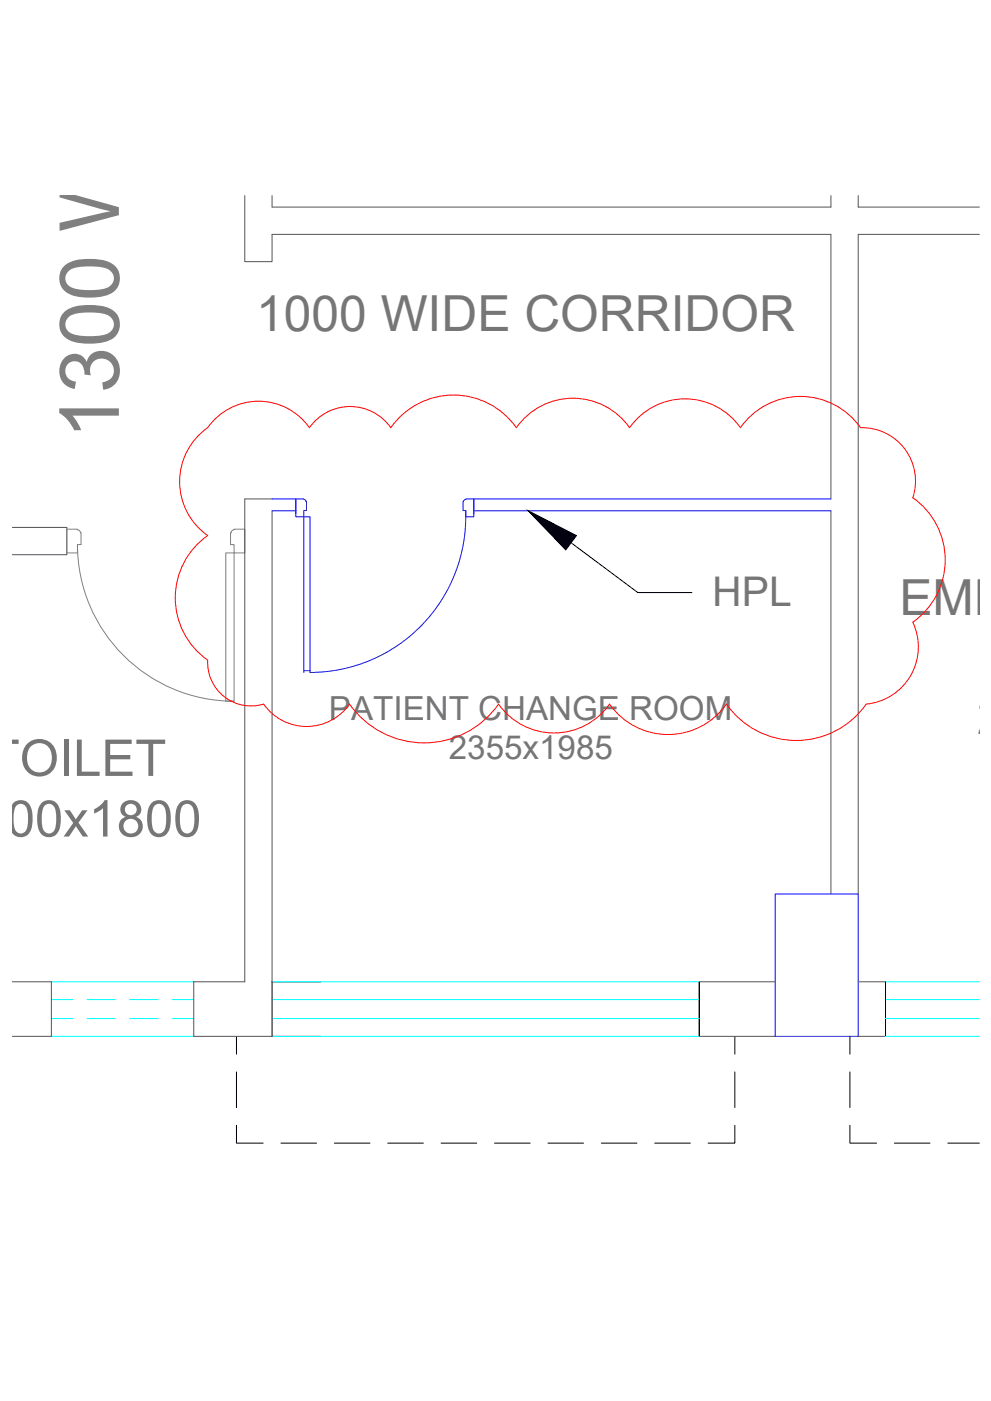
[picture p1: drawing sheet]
<svg xmlns="http://www.w3.org/2000/svg" width="420mm" height="594mm" viewBox="0 0 420 594" stroke-linecap="round" stroke-linejoin="round" font-family="sans-serif">
<!-- layer: col -->
<path d="M328.6 379.1h35.3v60.4h-35.3z" fill="none" stroke="#00f" stroke-width=".42"/>
<!-- layer: Window -->
<g fill="none" stroke="#0ff" stroke-width=".42">
<path d="M21.8 416.3h60.3M115.3 416.3h181.2M375.4 416.3h39.8M21.8 431.9h9M21.8 439.5h60.3M21.8 423.9h9M36.9 431.9h12M36.9 423.9h12M55 431.9h12.1M55 423.9h12.1M73.1 431.9h9M73.1 423.9h9"/>
<path d="M115.3 431.9h181.2M115.3 439.5h181.2M115.3 423.9h181.2M375.4 431.9h39.8M375.4 439.5h39.8M375.4 423.9h39.8"/>
</g>
<!-- layer: walls -->
<path d="M103.8 82.9v28.1h11.5v-11.6h237v112.2M115.3 82.9v4.9h237v-4.9M363.9 82.9v4.9h51.3M415.2 99.4h-51.3v279.7M115.3 211.6h-11.5v204.7h-21.7v23.2h53.9M115.3 216.6v199.7h20.7M352.3 216.6v162.5M5.2 223.6h23.1v11.6h-23.1M5.2 416.3h16.6v23.2h-16.6M328.6 416.3h-32.1v23.2h32.1M363.9 416.3h11.5v23.2h-11.5" fill="none" stroke="#545454" stroke-width=".42"/>
<!-- layer: Lines -->
<g fill="none" stroke="#000" stroke-width=".42">
<path d="M100.3 439.5v7.5M311.5 439.5v7.5M360.3 439.5v7.5M100.3 454.5v15.1M311.5 454.5v15.1M360.3 454.5v15.1M100.3 477.2v7.5h11.3M311.5 477.2v7.5h-11.3M360.3 477.2v7.5h11.4M119.1 484.7h15.1M141.8 484.7h15M164.4 484.7h15.1"/>
<path d="M187 484.7h15.1M209.7 484.7h15.1M232.3 484.7h15.1M255 484.7h15M277.6 484.7h15.1M379.2 484.7h15.1M401.8 484.7h13.4"/>
</g>
<!-- layer: DOOR -->
<path d="M28.3 224.4h4.5l1.6 1.5v5h-1.6v3.6h-4.5zM32.8 230.9a66.4 66.4 0 0 0 66.4 66.4M95.7 234.5h3.5v62.8h-3.5zM98.5 224.9l.7-.5h4.6v10.1h-4.6v-3.6h-1.5v-5z" fill="none" stroke="#808080" stroke-width=".42"/>
<!-- layer: wall -->
<path d="M115.3 416.3v23.2M296.5 416.3v23.2M375.4 416.3v23.2" fill="none" stroke="#000" stroke-width=".42"/>
<!-- layer: walls -->
<path d="M115.3 211.6h10.1v6.3M115.3 216.6h10.1M200.9 216.6h151.4M352.3 211.6h-151.4v6.3" fill="none" stroke="#00f" stroke-width=".42"/>
<!-- layer: toi-fix -->
<path d="M224 216.6l20.4 10.5-4.5 6.1z" fill="#000" stroke="#000" stroke-width=".42"/>
<path d="M242.1 230.1l28.3 21.2h22.9" fill="none" stroke="#000" stroke-width=".42"/>
<!-- layer: DOOR -->
<path d="M125.4 211.6h3.4l1.1 1.1v3.8h-1.1v2.6h-3.4zM196.8 212l.7-.4h3.4v7.5h-3.4v-2.6h-1.2v-3.8zM197.4 216.5a66 66 0 0 1-66 68.6v-66h-2.6v66M128.8 284.4h2.6" fill="none" stroke="#00f" stroke-width=".42"/>
<!-- layer: O2 -->
<path d="M111.8 298.6a18.4 18.4 0 0 1-23.7-18.7 32.2 32.2 0 0 1 0-52.8 27.9 27.9 0 0 1 0-45.7 26.3 26.3 0 0 1 43.1 0 21.1 21.1 0 0 1 34.5 0 32.5 32.5 0 0 1 53.2 0 29.3 29.3 0 0 1 48 0 28.7 28.7 0 0 1 47 0 31.1 31.1 0 0 1 50.9 0 22.6 22.6 0 0 1 22.2 29.7 32.2 32.2 0 0 1 0 52.7 24.4 24.4 0 0 1-19.8 34.8 36.2 36.2 0 0 1-59.2 0 30.2 30.2 0 0 1-49.6 0 28.7 28.7 0 0 1-47 0 38.6 38.6 0 0 1-63.2 0 22.2 22.2 0 0 1-36.4 0" fill="none" stroke="#f00" stroke-width=".42"/>
<text font-size="35.1" fill="#808080" x="50.4" y="186.3" transform="rotate(-90 50.4 186.3)">1300 WIDE</text>
<g font-size="21.5" fill="#767676">
<text x="8.3" y="329">OILET</text>
<text x="2.9" y="354.7">00x1800</text>
</g>
<g font-size="21.1" fill="#767676">
<text x="108.6" y="140.3">1000 WIDE CORRIDOR</text>
<text x="381.3" y="260.8">EMB</text>
<text x="414.3" y="311.4">2</text>
</g>
<text font-size="17.4" fill="#767676" x="302" y="256.8">HPL</text>
<g font-size="14.1" fill="#767676">
<text x="139.5" y="305.2">PATIENT CHANGE ROOM</text>
<text x="190.3" y="322">2355x1985</text>
</g>
</svg>
